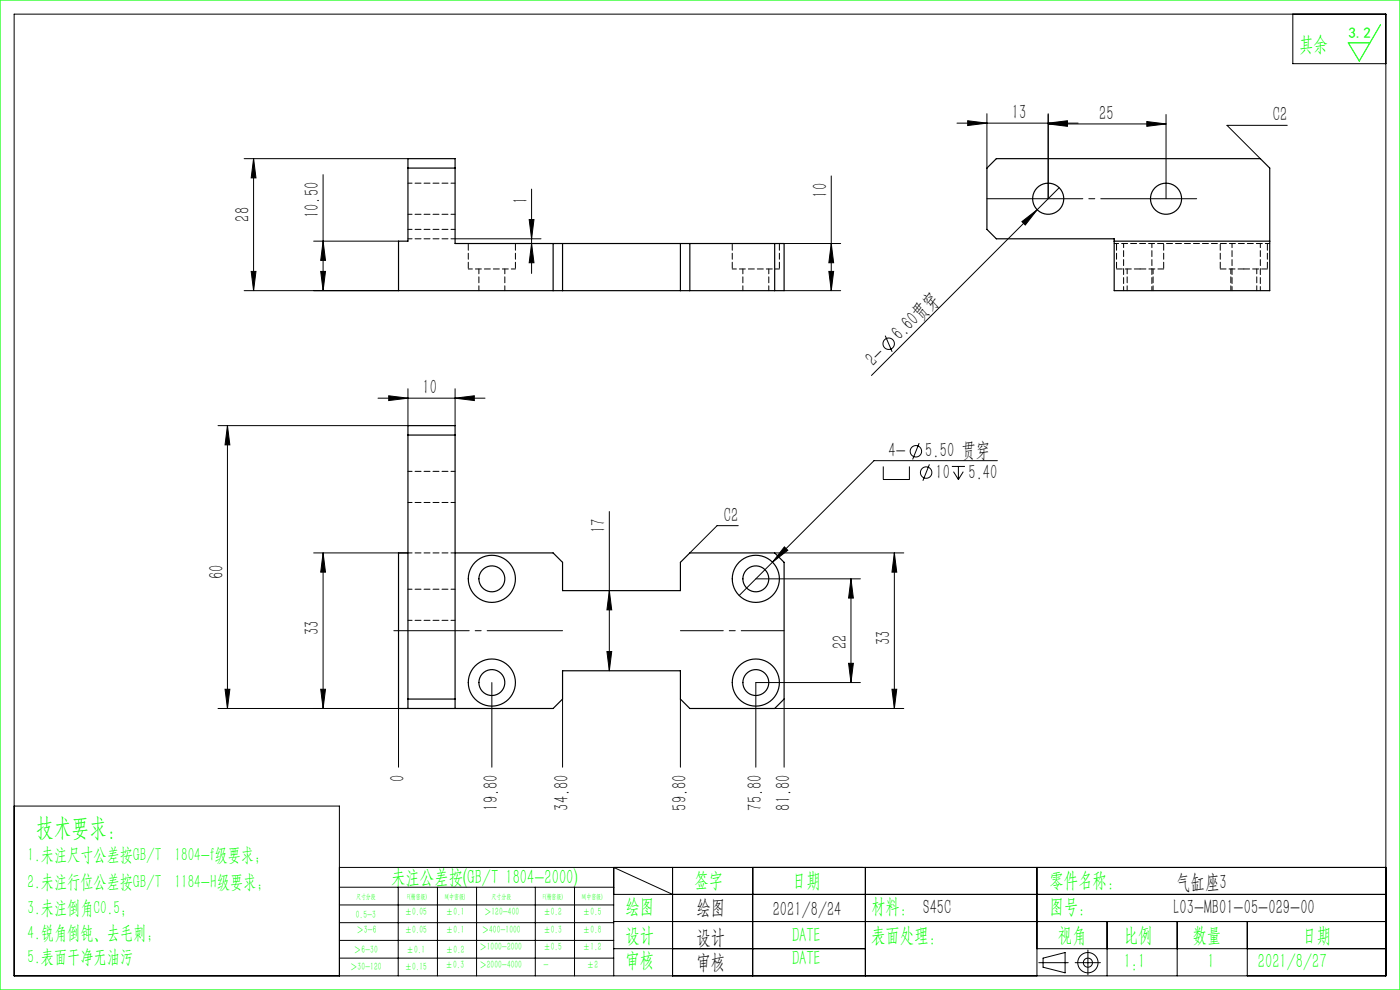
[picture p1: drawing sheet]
<svg xmlns="http://www.w3.org/2000/svg" width="297mm" height="210mm" viewBox="0 0 297 210" stroke-linecap="round" stroke-linejoin="round" font-family="sans-serif">
<g fill="none" stroke="#000" stroke-width=".21">
<path d="M3 3h291v204h-291zM274.3 3v10.5h19.7M51.8 33.7h34.7M53.8 33.7v28M53.8 33.7l.5 4h-1zM68.5 37v24.7M176.3 37.3v24.4M203 26.1h25.7M205.3 25.6l4.1 .5-4.1 .5zM209.4 24.1v11.6M222.4 26.3l4-.5v1zM222.4 26.3h25"/>
<path d="M222.4 26.1l4-.5v1zM222.4 24.1v18.1M224.7 39.8l-39.8 39.8M243.3 25.8l4.1 .5-4.1 .5zM247.4 24.3v17.9M273.1 26.6h-12.8l7.1 7.1M53.3 57.6h1l-.5 4.1zM66.5 51.2h18M68 57.6h1.1l-.6 4.1zM68.5 51.2l.6 4h-1.1zM96.5 50.7h18.3M112.3 46.6h1l-.5 4.1z"/>
<path d="M112.8 51.7l.5 4h-1zM112.8 40.1v17.9M166.3 51.7h12M175.8 57.6h1.1l-.6 4.1zM176.3 51.7l.6 4h-1.1zM216.8 47l3.2-2.5-2.5 3.2zM51.8 61.7h32.7M166.3 61.7h12M187.8 71.2l1.5 3.4M48.3 90.3v60M48.3 90.3l.5 4.1h-1.1zM80.2 84.5h22.7"/>
<path d="M82.5 84l4 .5-4 .5zM86.5 82.5v7.8h-40.2M96.5 84.5l4.1-.5v1zM96.5 82.5v7.8M187.4 98.9v2.8h5.5v-2.8M195 94l-1.4 3.5M197.2 98.5l-1.4 3.5M201.9 98.9h2.8M203.3 98.9v2.8M211.6 97.7h-26.2l-28.6 28.6M66.5 117.3h20M68.5 117.3l.6 4.1h-1.1z"/>
<path d="M68.5 117.3v33M129.3 108.5v33.8M156.6 111.5h-4.5l-5.8 5.8M164.3 117.3h27.4M166.4 116l.7 .7-3.2 2.6zM189.7 117.3v33M189.7 117.3l.5 4.1h-1zM202.3 100.1l1 1.6M204.4 100.1l-1.1 1.6M128.8 138.2h1l-.5 4.1zM129.3 125.3l.5 4.1h-1zM160.3 122.8h22.2"/>
<path d="M180.5 122.8v22M180.5 122.8l.5 4.1h-1zM46.3 150.3h38.2v12.4M47.7 146.2h1.1l-.5 4.1zM68 146.2h1.1l-.6 4.1zM104.3 144.8v17.9M119.3 148.3v14.4M144.3 148.3v14.4M164.3 150.3h27.4M166.3 148.3v14.4M180 140.7h1l-.5 4.1zM182.5 144.8h-22.2v17.9"/>
<path d="M189.2 146.2h1l-.5 4.1zM3 171h69v36M72 184h222M72 188.2h58.2M72 192h58.2M72 195.7h58.2M72 199.5h58.2M84.5 188.2v18.8M92.8 188.2v18.8M101.1 188.2v18.8M113.6 188.2v18.8M121.9 188.2v18.8"/>
<path d="M130.2 189.7h163.8M130.2 195.5h163.8M142.7 189.7l-12.5-5.7v23M142.7 184v23M159.7 184v23M183.6 184v23M220 184v23M234.9 195.5v11.5M249.7 195.5v11.5M264.6 195.5v11.5M72 203.2h58.2M130.2 201.2h53.4"/>
<path d="M220 201.2h74M220.4 204.2h6.2M221.3 203.2l4.7-1.1v4.3l-4.7-1.2zM228.1 204.2h5.3M230.8 201.5v5.3"/>
<circle cx="188.5" cy="72.9" r="1.21"/>
<circle cx="194.3" cy="95.7" r="1.21"/>
<circle cx="196.5" cy="100.2" r="1.21"/>
<circle cx="230.8" cy="204.2" r="2.15"/>
<circle cx="230.8" cy="204.2" r=".96"/>
</g>
<path d="M209.4 42.2h44.5" fill="none" stroke="#000" stroke-width=".21" stroke-dasharray="30.5 1.3 1.3 1.3" stroke-dashoffset="10.1"/>
<path d="M83.5 133.8h35.8" fill="none" stroke="#000" stroke-width=".21" stroke-dasharray="30.5 1.3 1.3 1.3" stroke-dashoffset="14.5"/>
<path d="M166.3 133.8h-22" fill="none" stroke="#000" stroke-width=".21" stroke-dasharray="30.5 1.3 1.3 1.3" stroke-dashoffset="21.4"/>
<path d="M0 0h297v210h-297zM292.9 5.2l-4.5 7.7-2.4-3.8h4.6" fill="none" stroke="#0f0" stroke-width=".25"/>
<g fill="#000">
<path d="M216.8 47l3.2-2.5-2.5 3.2z"/>
<path d="M205.3 25.6l4.1 .5-4.1 .5zM222.4 26.1l4-.5v1z"/>
<path d="M176.3 51.7l.6 4h-1.1zM175.8 57.6h1.1l-.6 4.1zM68.5 51.2l.6 4h-1.1zM68 57.6h1.1l-.6 4.1zM53.8 33.7l.5 4h-1zM53.3 57.6h1l-.5 4.1zM112.3 46.6h1l-.5 4.1zM112.8 51.7l.5 4h-1zM68.5 117.3l.6 4.1h-1.1zM68 146.2h1.1l-.6 4.1zM189.7 117.3l.5 4.1h-1zM189.2 146.2h1l-.5 4.1zM129.3 125.3l.5 4.1h-1zM128.8 138.2h1l-.5 4.1zM48.3 90.3l.5 4.1h-1.1zM47.7 146.2h1.1l-.5 4.1zM180.5 122.8l.5 4.1h-1zM180 140.7h1l-.5 4.1z"/>
<path d="M82.5 84l4 .5-4 .5zM96.5 84.5l4.1-.5v1zM166.4 116l-2.5 3.3 3.2-2.6zM222.4 26.3l4-.5v1zM243.3 25.8l4.1 .5-4.1 .5z"/>
</g>
<g fill="none" stroke="#000" stroke-width=".25">
<path d="M86.5 33.7h10v18h69.8v10h-81.8v-10.5h2zM86.5 35.7h10M209.4 35.7l2-2h56l2 2v26h-33v-11h-25l-2-2zM117.3 51.7v10M119.3 51.7v10M144.3 51.7v10M146.3 51.7v10M164.3 51.7v10M236.4 51.2h33M86.5 92.3h10M86.5 117.3h-2v33h32.8l2-2v-6h25v6l2 2h18l2-2v-29l-2-2h-18l-2 2v6h-25v-6l-2-2h-20.8M86.5 150.3v-60h10v60"/>
<path d="M86.5 148.3h10"/>
<circle cx="222.4" cy="42.2" r="3.3"/>
<circle cx="247.4" cy="42.2" r="3.3"/>
<circle cx="104.3" cy="122.8" r="2.75"/>
<circle cx="104.3" cy="122.8" r="5"/>
<circle cx="160.3" cy="122.8" r="2.75"/>
<circle cx="160.3" cy="122.8" r="5"/>
<circle cx="104.3" cy="144.8" r="5"/>
<circle cx="104.3" cy="144.8" r="2.75"/>
<circle cx="160.3" cy="144.8" r="5"/>
<circle cx="160.3" cy="144.8" r="2.75"/>
</g>
<g fill="none" stroke="#000" stroke-width=".21" stroke-dasharray="1.3 .6" stroke-dashoffset=".4">
<path d="M96.5 38.9h-10M86.5 50.7h10M86.5 45.5h10M96.5 48.7h-10M99.3 57.1h10M155.3 57.1h10M267.4 51.7v10M238.4 61.7v-10M244.4 61.7v-10M261.4 61.7v-10M96.5 100h-10M86.5 117.3h10"/>
<path d="M86.5 106.6h10M86.5 131.6h10M96.5 125h-10"/>
</g>
<path d="M99.3 51.7v5.4M109.3 57.1v-5.4M155.3 51.7v5.4M165.3 57.1v-5.4M236.9 51.7v5.4M246.9 57.1v-5.4M258.9 51.7v5.4M268.9 57.1v-5.4" fill="none" stroke="#000" stroke-width=".21" stroke-dasharray="1.3 .6" stroke-dashoffset="-.2"/>
<path d="M101.6 57.1v4.6M157.6 57.1v4.6M239.1 57.1v4.6M261.1 57.1v4.6M107.1 61.7v-4.6M163.1 61.7v-4.6M244.6 61.7v-4.6M266.6 61.7v-4.6" fill="none" stroke="#000" stroke-width=".21" stroke-dasharray="1.3 .6" stroke-dashoffset=".2"/>
<path d="M236.4 51.7h33" fill="none" stroke="#000" stroke-width=".21" stroke-dasharray="1.3 .6" stroke-dashoffset=".3"/>
<path d="M236.9 57.1h5M241.9 57.1h5M258.9 57.1h5M263.9 57.1h5" fill="none" stroke="#000" stroke-width=".21" stroke-dasharray="1.3 .6"/>
<text font-size="5.4" fill="#0f0" x="7.7" y="177.2">技术要求：</text>
<g font-size="4.4" fill="#0f0">
<text x="275.6" y="10.8">其余</text>
<text x="83" y="187.5">未注公差按(GB/T 1804-2000)</text>
<text x="147.3" y="188">签字</text>
<text x="168" y="188">日期</text>
<text x="222.6" y="188">零件名称：</text>
<text x="132.7" y="193.6">绘图</text>
<text x="184.8" y="193.6">材料： S45C</text>
<text x="222.6" y="193.6">图号：</text>
<text x="132.7" y="199.8">设计</text>
<text x="168" y="199.8">DATE</text>
<text x="184.8" y="199.8">表面处理：</text>
<text x="224.4" y="199.8">视角</text>
<text x="238.4" y="199.8">比例</text>
<text x="253" y="199.8">数量</text>
<text x="276.3" y="199.8">日期</text>
<text x="132.7" y="205.1">审核</text>
<text x="168" y="204.6">DATE</text>
<text x="238.4" y="205.3">1:1</text>
<text x="256.2" y="205.3">1</text>
<text x="266.9" y="205.3">2021/8/27</text>
</g>
<g font-size="4.4">
<text x="214.7" y="25.2">13</text>
<text x="233.2" y="25.4">25</text>
<text x="270" y="25.7">C2</text>
<text x="175.5" y="41.9" transform="rotate(-90 175.5 41.9)">10</text>
<text x="52.9" y="47" transform="rotate(-90 52.9 47)">28</text>
<text x="67.7" y="46.3" transform="rotate(-90 67.7 46.3)">10.50</text>
<text x="111.9" y="43.2" transform="rotate(-90 111.9 43.2)">1</text>
<text x="185.3" y="77.9" transform="rotate(-45 185.3 77.9)">2-</text>
<text x="190.9" y="72.4" transform="rotate(-45 190.9 72.4)">6.60贯穿</text>
<text x="89.6" y="83.6">10</text>
<text x="188.5" y="97">4-</text>
<text x="196.3" y="97">5.50 贯穿</text>
<text x="198.5" y="101.5">10</text>
<text x="205.4" y="101.5">5.40</text>
<text x="128.4" y="113.1" transform="rotate(-90 128.4 113.1)">17</text>
<text x="153.5" y="110.6">C2</text>
<text x="47.4" y="122.8" transform="rotate(-90 47.4 122.8)">60</text>
<text x="67.7" y="134.7" transform="rotate(-90 67.7 134.7)">33</text>
<text x="179.7" y="137.8" transform="rotate(-90 179.7 137.8)">22</text>
<text x="188.9" y="136.9" transform="rotate(-90 188.9 136.9)">33</text>
<text x="85.8" y="165.8" transform="rotate(-90 85.8 165.8)">0</text>
<text x="105.6" y="171.9" transform="rotate(-90 105.6 171.9)">19.80</text>
<text x="120.6" y="171.9" transform="rotate(-90 120.6 171.9)">34.80</text>
<text x="145.6" y="171.9" transform="rotate(-90 145.6 171.9)">59.80</text>
<text x="161.6" y="171.9" transform="rotate(-90 161.6 171.9)">75.80</text>
<text x="167.6" y="171.9" transform="rotate(-90 167.6 171.9)">81.80</text>
<text x="249.5" y="188.6">气缸座3</text>
<text x="147.8" y="194">绘图</text>
<text x="163.9" y="194.3">2021/8/24</text>
<text x="249" y="194">L03-MB01-05-029-00</text>
<text x="147.8" y="200.2">设计</text>
<text x="147.8" y="205.5">审核</text>
</g>
<g font-size="4" fill="#0f0">
<text x="5.9" y="182.6">1.未注尺寸公差按GB/T 1804-f级要求；</text>
<text x="5.9" y="188.4">2.未注行位公差按GB/T 1184-H级要求；</text>
<text x="5.9" y="193.9">3.未注倒角C0.5；</text>
<text x="5.9" y="199.2">4.锐角倒钝、去毛刺；</text>
<text x="5.9" y="204.2">5.表面干净无油污</text>
</g>
<text font-size="3.2" fill="#0f0" x="286.1" y="8">3.2</text>
<g font-size="2.3" fill="#0f0">
<text x="75.5" y="194.7">0.5-3</text>
<text x="75.6" y="198">＞3-6</text>
<text x="85.9" y="194.2">±0.05</text>
<text x="85.9" y="198">±0.05</text>
<text x="94.6" y="194.2">±0.1</text>
<text x="94.6" y="198">±0.1</text>
<text x="102.2" y="198">＞400-1000</text>
<text x="102.7" y="194.2">＞120-400</text>
<text x="115.3" y="194.2">±0.2</text>
<text x="115.3" y="198">±0.3</text>
<text x="123.7" y="194.2">±0.5</text>
<text x="123.7" y="198">±0.8</text>
<text x="75.1" y="202.2">＞6-30</text>
<text x="86.3" y="202.2">±0.1</text>
<text x="94.6" y="202.2">±0.2</text>
<text x="101.7" y="201.6">＞1000-2000</text>
<text x="115.3" y="201.6">±0.5</text>
<text x="123.7" y="201.6">±1.2</text>
<text x="74.3" y="205.8">＞30-120</text>
<text x="85.9" y="205.8">±0.15</text>
<text x="94.5" y="205.4">±0.3</text>
<text x="101.7" y="205.4">＞2000-4000</text>
<text x="115.3" y="205.4">-</text>
<text x="124.5" y="205.4">±2</text>
</g>
<g font-size="1.5" fill="#0f0">
<text x="75.5" y="190.6">尺寸分段</text>
<text x="86.4" y="190.6">F(精密级)</text>
<text x="94.4" y="190.6">M(中密级)</text>
<text x="104.3" y="190.6">尺寸分段</text>
<text x="115.2" y="190.6">F(精密级)</text>
<text x="123.5" y="190.6">M(中密级)</text>
</g>
</svg>
